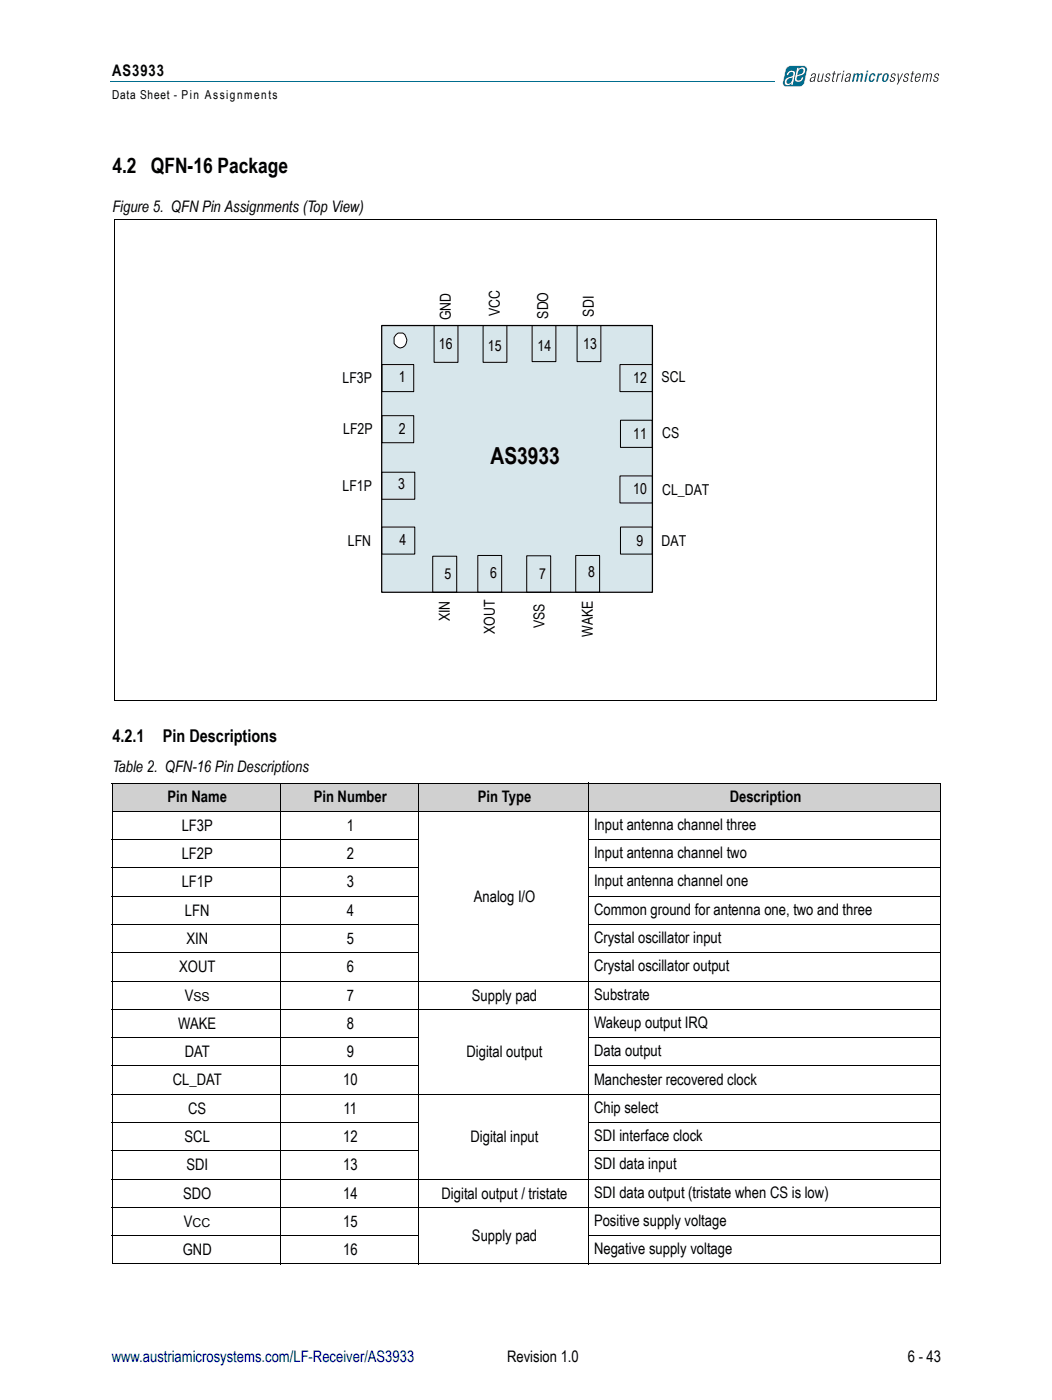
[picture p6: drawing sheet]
<svg xmlns="http://www.w3.org/2000/svg" width="210mm" height="279mm" viewBox="0 0 210 279" stroke-linecap="round" stroke-linejoin="round" font-family="sans-serif">
<path d="M22.1 16.2h132.5" fill="none" stroke="#006d8e" stroke-width=".2"/>
<path d="M157.1 13.4l.7-.3h2.5l.5 .1 .3 .6-.6 2.6a1.14 1.14 0 0 1-1 .9h-2.6l-.6-.2-.1-.7 .5-2.4z" fill="#006d8e"/>
<g fill="#fff">
<path d="M157.1 13.4l.7-.2h2.5a.66 .66 0 0 1 .7 .8l-.5 2.4a1.08 1.08 0 0 1-1 .9h-2.6a.66 .66 0 0 1-.7-.9l.6-2.4zM157.1 13.3l-.4 .7-.6 2.4 .2 .7 .6 .3h2.6a1.19 1.19 0 0 0 1.1-.9l.5-2.7-.3-.6-.5-.1h-2.5z"/>
<path d="M157.3 14.3a.85 .85 0 0 1 1.3 .2l-.4 2.4h-.3l.1-.4a.71 .71 0 0 1-1.1 .4 .71 .71 0 0 1-.1-1.2l1.1-.4a.46 .46 0 0 0 .4-.6 .46 .46 0 0 0-.6-.3l-.4 .6h-.4zM157.1 15.9l-.2 .6 .1 .2a.75 .75 0 0 0 1.1-.8l.1-.5z"/>
<path d="M159.1 13.5h.3l-.1 .4a.71 .71 0 0 1 1.1-.3 .71 .71 0 0 1 0 1.1l-1.1 .5a.46 .46 0 0 0-.3 .5 .46 .46 0 0 0 .6 .3l.4-.6h.3a.92 .92 0 0 1-.7 .9 .92 .92 0 0 1-1-.4zM159.5 13.9l-.4 1.2 .3-.2a.75 .75 0 0 0 .8-.3 .75 .75 0 0 0 0-.8l-.2-.1z"/>
</g>
<g fill="#1a171b">
<path d="M163.3 14.7h.2l-.2 1.5a.45 .45 0 0 0 .6-.4l.3-1.1h.2l-.4 1.6h-.2l.1-.2-.2 .1a.44 .44 0 0 1-.6 0z"/>
<path d="M164.9 14.8a.52 .52 0 0 1 .8 0v.3h-.2v-.2l-.2-.1-.4 .3v.1l.6 .4a.56 .56 0 0 1-.2 .7 .56 .56 0 0 1-.8-.2l.1-.3h.1a.32 .32 0 0 0 .2 .4 .32 .32 0 0 0 .4-.2 .32 .32 0 0 0-.1-.4l-.5-.3z"/>
<path d="M166.4 14.2h.2l-.1 .5h.3l-.1 .1h-.2l-.3 1.2v.1l.3 .1-.2 .1-.3-.1 .3-1.4h-.3l.1-.1h.2z"/>
<path d="M167.1 14.7h.2v.2l.5-.3v.2l-.5 .2-.3 1.3h-.2z"/>
<path d="M168.3 14.1h.2l-.1 .3h-.2zM168.2 14.7h.2l-.4 1.6h-.2z"/>
</g>
<g fill="#006d8e">
<path d="M170.4 14.7h.3l-.1 .1 .5-.2 .3 .3 .2-.2a.43 .43 0 0 1 .6 .1l-.3 1.5h-.3l.3-1.3-.2-.1-.3 .3-.3 1.1h-.3l.3-1.3-.2-.1-.3 .3-.3 1.1h-.3z"/>
<path d="M173.6 14.9a.56 .56 0 0 1 .6-.3 .56 .56 0 0 1 .5 .4l-.1 .2h-.3v-.3h-.2a.96 .96 0 0 0-.4 1.1l.3 .1 .2-.4h.3a.6 .6 0 0 1-.5 .6 .6 .6 0 0 1-.7-.5z"/>
<path d="M175.2 14.7h.3l-.1 .2 .3-.3h.3l-.1 .4-.4 .1-.4 1.2h-.3z"/>
<path d="M172.9 14.1h.4l-.1 .3h-.4zM172.8 14.7h.3l-.3 1.6h-.4z"/>
<path d="M176.6 14.9l-.1 .3a.64 .64 0 0 0 0 .9 .92 .92 0 0 0 .5-1.2zM176.3 14.9a.56 .56 0 0 1 .6-.3 .56 .56 0 0 1 .4 .5 .85 .85 0 0 1-.3 1 .85 .85 0 0 1-1 0v-.6z"/>
</g>
<g fill="#1a171b">
<path d="M177.9 14.8a.52 .52 0 0 1 .8 0v.3h-.2v-.2l-.2-.1-.4 .3v.1l.6 .4a.56 .56 0 0 1-.2 .7 .56 .56 0 0 1-.8-.2l.1-.3h.2a.32 .32 0 0 0 .1 .4 .32 .32 0 0 0 .5-.2 .32 .32 0 0 0-.2-.4l-.5-.3z"/>
<path d="M179.1 14.7h.2v1.4l.7-1.4h.2l-1.1 2.2h-.2l.3-.6z"/>
<path d="M180.5 14.8a.52 .52 0 0 1 .8 0v.3h-.2l.1-.2-.2-.1-.4 .3v.1l.6 .4a.56 .56 0 0 1-.3 .7 .56 .56 0 0 1-.7-.2v-.3h.2a.32 .32 0 0 0 .2 .4 .32 .32 0 0 0 .4-.2 .32 .32 0 0 0-.1-.4l-.5-.3z"/>
<path d="M182.1 14.2h.2l-.1 .5h.3l-.1 .1h-.3l-.2 1.2v.1l.2 .1-.1 .1-.3-.1 .2-1.4h-.2v-.1h.3z"/>
<path d="M184.3 14.7h.2l-.1 .2a.4 .4 0 0 1 .4-.3 .4 .4 0 0 1 .4 .3l.1-.1a.41 .41 0 0 1 .7 0l-.3 1.5h-.2l.2-1.5a.43 .43 0 0 0-.6 .4l-.2 1.1h-.2l.2-1.5a.42 .42 0 0 0-.5 .4l-.3 1.1h-.2z"/>
<path d="M186.5 14.8a.52 .52 0 0 1 .9 0l-.1 .3h-.1v-.2l-.2-.1-.4 .3v.1l.6 .4a.56 .56 0 0 1-.2 .7 .56 .56 0 0 1-.8-.2v-.3h.2a.32 .32 0 0 0 .2 .4 .32 .32 0 0 0 .4-.2 .32 .32 0 0 0-.1-.4l-.5-.3z"/>
<path d="M183.1 14.8l-.3 .6h.7l-.1-.6zM182.9 14.9a.47 .47 0 0 1 .5-.3 .47 .47 0 0 1 .3 .5v.4h-.9l-.1 .5 .3 .2 .4-.4h.2a.54 .54 0 0 1-.5 .5 .54 .54 0 0 1-.6-.4z"/>
<path d="M161.8 15.7v.3l.2 .2a.7 .7 0 0 0 .5-.8zM161.9 14.9a.54 .54 0 0 1 .9-.1l-.3 1.5h-.2l.1-.2a.44 .44 0 0 1-.7 .1 .44 .44 0 0 1 .1-.7l.7-.2v-.5a.39 .39 0 0 0-.5 .4h-.2z"/>
<path d="M168.8 15.7v.3l.2 .2a.7 .7 0 0 0 .5-.8zM168.9 14.9a.54 .54 0 0 1 .9-.1l-.3 1.5h-.2l.1-.2a.44 .44 0 0 1-.7 .1 .44 .44 0 0 1 .1-.7l.7-.2v-.5a.39 .39 0 0 0-.5 .4h-.2z"/>
</g>
<g fill="#d0d0d0">
<path d="M22.4 156.3h33.6v5.6h-33.6z"/>
<path d="M56 156.3h27.5v5.6h-27.5z"/>
<path d="M83.5 156.3h34v5.6h-34z"/>
<path d="M117.5 156.3h70.2v5.6h-70.2z"/>
</g>
<g fill="none" stroke="#000" stroke-width=".2">
<path d="M22.8 43.8v95.9M22.8 43.9h164.1M186.8 43.9v95.9M22.7 139.7h164.1M22.3 156.3h165.5M22.4 156.4v95.7M56 156.2v96.1M83.5 156.2v96.1M117.5 156.2v96.1M187.7 156.4v5.5M22.3 161.9h165.5M22.3 167.6h61.3"/>
<path d="M22.3 173.2h61.3M22.3 178.9h61.3M117.4 167.6h70.3M117.4 173.2h70.3M117.4 178.9h70.3M187.7 162v90.2M22.3 184.5h61.3M22.3 190.1h61.3M22.3 195.8h165.4M117.4 184.5h70.3M117.4 190.1h70.3M22.3 201.4h165.4"/>
<path d="M22.3 207.1h61.3M22.3 212.7h61.3M22.3 218.4h165.4M117.4 207.1h70.3M117.4 212.7h70.3M22.3 224h61.3M22.3 229.7h61.3M22.3 235.3h165.4M117.4 224h70.3M117.4 229.7h70.3M22.3 240.9h165.4M22.3 246.6h61.3"/>
<path d="M22.3 252.2h95.1M117.4 246.6h70.3M117.5 252.2h70.2"/>
</g>
<path d="M68 57.6h73.9v69.8h-73.9z" fill="#fff"/>
<path d="M76.2 65h54v53.2h-54z" fill="#d7e6eb"/>
<path d="M76.2 65h54v53.2h-54z" fill="none" stroke="#000" stroke-width=".25"/>
<path d="M79 66.8l.4-.3h1a1.61 1.61 0 0 1 .8 1.6 1.61 1.61 0 0 1-1.4 1.4l-.4-.2-.8-.7v-1.2z" fill-rule="evenodd" fill="#fff"/>
<g fill="none" stroke="#000" stroke-width=".2">
<path d="M76.2 72.8h6.3v5.4h-6.3zM79 66.8l.4-.3h1a1.61 1.61 0 0 1 .8 1.6 1.61 1.61 0 0 1-1.4 1.4l-.4-.2-.8-.7v-1.2zM86.6 65h4.8v7.3h-4.8zM96.4 65h4.7v7.3h-4.7zM106.2 65h4.7v7.2h-4.7zM115.1 65h4.8v7.2h-4.8zM123.7 72.8h6.5v5.4h-6.5zM76.2 94.2h6.6v5.4h-6.6zM76.2 83h6.3v5.4h-6.3zM123.7 95h6.5v5.4h-6.5zM123.8 83.9h6.4v5.4h-6.4zM76.2 105.2h6.6v5.4h-6.6z"/>
<path d="M86.3 111h4.8v7.2h-4.8zM95.3 110.9h4.8v7.3h-4.8zM105.1 110.9h4.8v7.3h-4.8zM114.9 110.9h4.7v7.3h-4.7zM123.8 105.2h6.4v5.4h-6.4z"/>
</g>
<text font-size="4.7" x="97.9" y="92.6">AS3933</text>
<text font-size="4.2" x="22.4" y="34.6">4.2 QFN-16 Package</text>
<g font-size="3.5">
<text x="22.4" y="148">4.2.1</text>
<text x="32.5" y="148">Pin Descriptions</text>
</g>
<g font-size="3.2">
<text x="22.4" y="15.2">AS3933</text>
<text x="22.4" y="42.3">Figure 5. QFN Pin Assignments (Top View)</text>
<text x="22.4" y="154.2">Table 2. QFN-16 Pin Descriptions</text>
<text x="33.4" y="160.2">Pin Name</text>
<text x="62.6" y="160.2">Pin Number</text>
<text x="95.4" y="160.2">Pin Type</text>
<text x="145.6" y="160.2">Description</text>
<text x="36.3" y="165.8">LF3P</text>
<text x="69.2" y="165.8">1</text>
<text x="118.5" y="165.6">Input antenna channel three</text>
<text x="36.3" y="171.5">LF2P</text>
<text x="69.2" y="171.5">2</text>
<text x="118.5" y="171.3">Input antenna channel two</text>
<text x="36.3" y="177.1">LF1P</text>
<text x="69.2" y="177.1">3</text>
<text x="94.5" y="179.9">Analog I/O</text>
<text x="118.5" y="176.9">Input antenna channel one</text>
<text x="36.9" y="182.7">LFN</text>
<text x="69.2" y="182.7">4</text>
<text x="118.5" y="182.6">Common ground for antenna one, two and three</text>
<text x="37.2" y="188.4">XIN</text>
<text x="69.2" y="188.4">5</text>
<text x="118.5" y="188.2">Crystal oscillator input</text>
<text x="35.8" y="194">XOUT</text>
<text x="69.2" y="194">6</text>
<text x="118.5" y="193.9">Crystal oscillator output</text>
<text x="36.9" y="199.7">V</text>
<text x="69.2" y="199.7">7</text>
<text x="94.2" y="199.7">Supply pad</text>
<text x="118.5" y="199.5">Substrate</text>
<text x="35.6" y="205.3">WAKE</text>
<text x="69.2" y="205.3">8</text>
<text x="118.5" y="205.1">Wakeup output IRQ</text>
<text x="36.9" y="211">DAT</text>
<text x="69.2" y="211">9</text>
<text x="93.1" y="211">Digital output</text>
<text x="118.5" y="210.8">Data output</text>
<text x="34.5" y="216.6">CL_DAT</text>
<text x="68.5" y="216.6">10</text>
<text x="118.5" y="216.4">Manchester recovered clock</text>
<text x="36.8" y="227.9">SCL</text>
<text x="37.5" y="222.3">CS</text>
<text x="68.5" y="227.9">12</text>
<text x="68.6" y="222.3">11</text>
<text x="93.9" y="227.9">Digital input</text>
<text x="118.5" y="222.1">Chip select</text>
<text x="118.5" y="227.7">SDI interface clock</text>
<text x="37.2" y="233.5">SDI</text>
<text x="68.5" y="233.5">13</text>
<text x="118.5" y="233.4">SDI data input</text>
<text x="36.5" y="239.2">SDO</text>
<text x="68.5" y="239.2">14</text>
<text x="88.1" y="239.2">Digital output / tristate</text>
<text x="118.5" y="239">SDI data output (tristate when CS is low)</text>
<text x="36.7" y="244.8">V</text>
<text x="68.5" y="244.8">15</text>
<text x="118.5" y="244.7">Positive supply voltage</text>
<text x="36.5" y="250.5">GND</text>
<text x="68.5" y="250.5">16</text>
<text x="94.2" y="247.7">Supply pad</text>
<text x="118.5" y="250.3">Negative supply voltage</text>
<text x="101.2" y="271.9">Revision 1.0</text>
<text x="181.1" y="271.9">6 - 43</text>
</g>
<text font-size="3.2" fill="#000096" x="22.3" y="271.9">www.austriamicrosystems.com/LF-Receiver/AS3933</text>
<g font-size="3">
<text x="90" y="63.9" transform="rotate(-90 90 63.9)">GND</text>
<text x="99.7" y="63.1" transform="rotate(-90 99.7 63.1)">VCC</text>
<text x="109.4" y="63.6" transform="rotate(-90 109.4 63.6)">SDO</text>
<text x="118.5" y="63.2" transform="rotate(-90 118.5 63.2)">SDI</text>
<text x="87.6" y="69.7">16</text>
<text x="97.4" y="70">15</text>
<text x="107.3" y="70">14</text>
<text x="116.4" y="69.7">13</text>
<text x="68.3" y="76.5">LF3P</text>
<text x="79.6" y="76.3">1</text>
<text x="126.3" y="76.5">12</text>
<text x="132" y="76.3">SCL</text>
<text x="68.5" y="86.5">LF2P</text>
<text x="79.6" y="86.7">2</text>
<text x="126.3" y="87.7">11</text>
<text x="132.1" y="87.4">CS</text>
<text x="68.3" y="97.9">LF1P</text>
<text x="79.4" y="97.6">3</text>
<text x="126.3" y="98.7">10</text>
<text x="132.1" y="98.8">CL_DAT</text>
<text x="69.4" y="109">LFN</text>
<text x="79.7" y="108.7">4</text>
<text x="127" y="109">9</text>
<text x="132" y="108.9">DAT</text>
<text x="88.7" y="115.5">5</text>
<text x="97.8" y="115.3">6</text>
<text x="107.5" y="115.5">7</text>
<text x="117.3" y="115.2">8</text>
<text x="89.8" y="124" transform="rotate(-90 89.8 124)">XIN</text>
<text x="108.7" y="125.4" transform="rotate(-90 108.7 125.4)">VSS</text>
<text x="98.7" y="126.5" transform="rotate(-90 98.7 126.5)">XOUT</text>
<text x="118.3" y="127" transform="rotate(-90 118.3 127)">WAKE</text>
</g>
<g font-size="2.5">
<text x="22.4" y="19.8">Data Sheet - Pin Assignments</text>
<text x="38.6" y="199.7">SS</text>
<text x="38.4" y="244.8">CC</text>
</g>
</svg>
